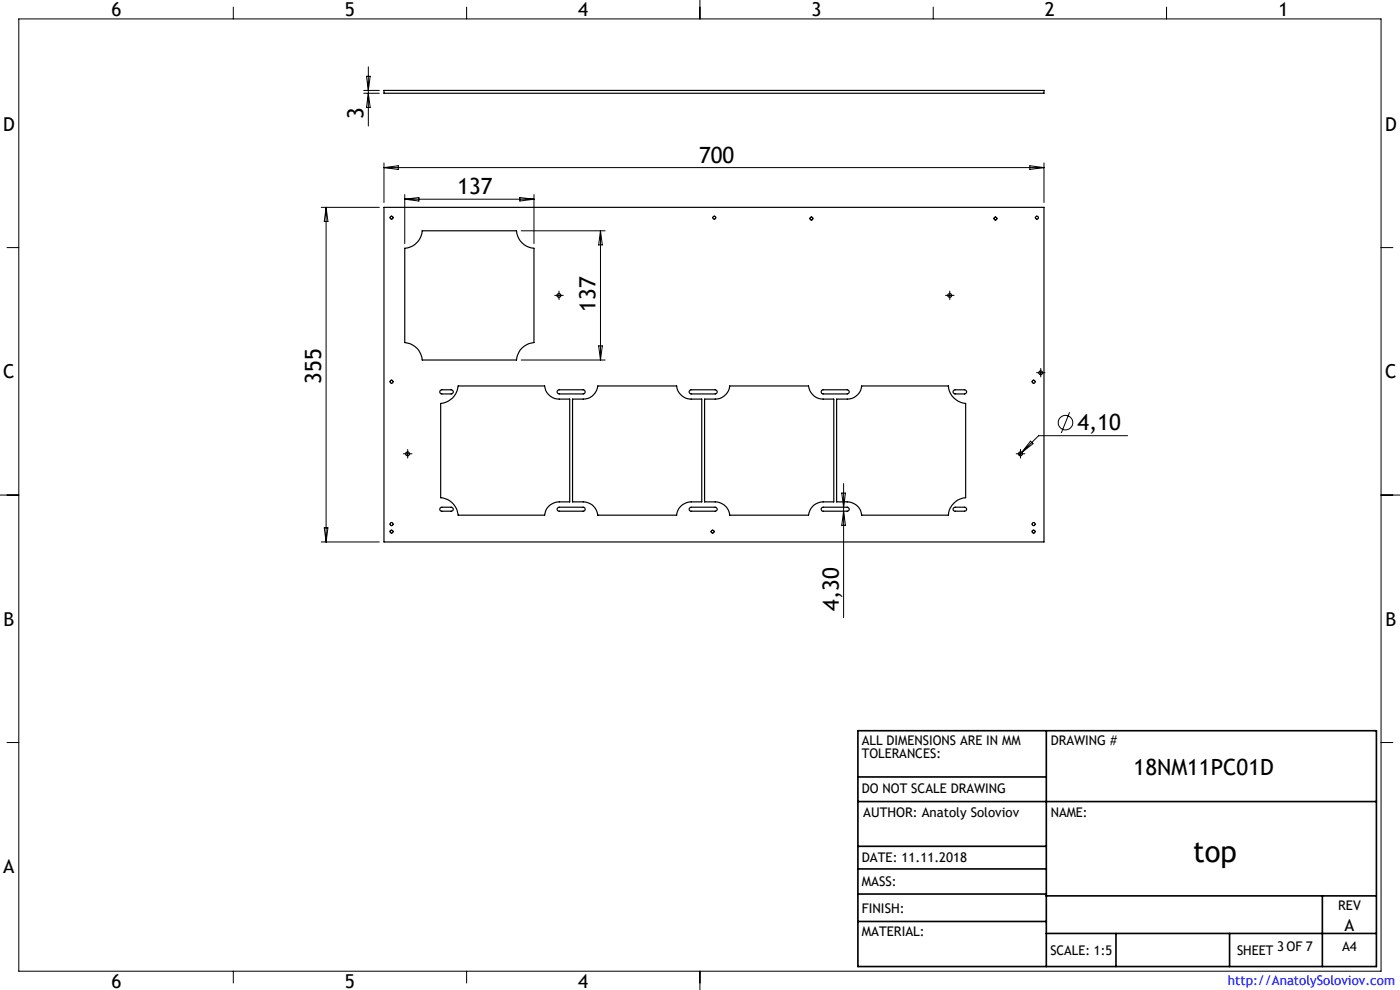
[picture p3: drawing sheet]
<svg xmlns="http://www.w3.org/2000/svg" width="297mm" height="210mm" viewBox="0 0 297 210" stroke-linecap="round" stroke-linejoin="round" font-family="sans-serif">
<g fill="none" stroke="#000" stroke-width=".21">
<path d="M4 4h289v202h-289zM49.5 1.5v2.5M77.2 19.2h3.3M77.2 19.8h3.3M77.8 16.2h.7l-.4 3zM78.1 14.2v12.5M78.1 19.8l.4 3h-.7zM99 1.5v2.5M148.5 0v4M198 1.5v2.5M247.5 1.5v2.5M81.5 34.6v8.4"/>
<path d="M81.5 35.6h140M81.5 35.6l3-.4v.7zM218.5 35.2l3 .4-3 .3zM221.5 34.6v8.4M1.5 52.5h2.5M68.2 44h12.3M69.2 44v71M69.2 44l.4 3h-.8zM85.9 41.3v10.4M85.9 42.3h27.4M85.9 42.3l3-.4v.7zM110.3 41.9l3 .4-3 .3z"/>
<path d="M110.6 49h17.8M113.3 41.3v10.4M127.4 49v27.4M127.4 49l.4 3h-.8zM293 52.5h2.5M110.6 76.4h17.8M118.1 62.7h1M118.6 62.2v1M127 73.4h.8l-.4 3zM201 62.7h1M201.5 62.2v1M220.3 79.1h1"/>
<path d="M220.8 78.6v1M86 96.3h1M86.5 95.8v1M216 96.3h1M216.5 95.8v1M216.7 96l-.5 .5M218.6 93.6l.5 .5-2.4 1.9zM226.9 87.4l-1.8 4.5M239.2 92.4h-18.9l-3.6 3.6M0 105h4M68.2 115h12.3M68.8 112h.8l-.4 3z"/>
<path d="M178.6 104.6h.8l-.4 3zM179 102.6v28.4M179 108.4l.4 3h-.8zM293 105h4M1.5 157.5h2.5M293 157.5h2.5M49.5 206v2.5M99 206v2.5M148.5 206v4"/>
<circle cx="226" cy="89.7" r="1.54"/>
</g>
<g fill="none" stroke="#000" stroke-width=".21" stroke-dasharray="15.2 1.3 1.3 1.3">
<path d="M118.1 62.7h-.4M118.6 62.2v-.5M118.6 63.2v.4M119.1 62.7h.4M201 62.7h-.4M201.5 62.2v-.5M201.5 63.2v.4M202 62.7h.4M220.3 79.1h-.4M220.8 78.6v-.4M220.8 79.6v.4M221.3 79.1h.4"/>
<path d="M86 96.3h-.4M86.5 95.8v-.5M86.5 96.8v.4M87 96.3h.4M216 96.3h-.4M216.5 95.8v-.5M216.5 96.8v.4M217 96.3h.4"/>
</g>
<g fill="none" stroke="#000" stroke-width=".35">
<path d="M182 155h110v50h-110zM222 155v50M182 170h110M182 164.8h40M182 179.5h40M182 195.5h40M182 189.6h40M182 184.3h40M222 190h70M222 198h70M236.7 198v7M260.8 198v7"/>
<path d="M280.5 190v15"/>
</g>
<g fill="none" stroke="#000" stroke-width=".25">
<path d="M81.5 19.2h140v.6h-140zM81.5 44h140v71h-140zM85.9 52.7a4 4 0 0 0 3.7-3.7h20a4 4 0 0 0 3.7 3.7v20a4 4 0 0 0-3.7 3.7h-20a4 4 0 0 0-3.7-3.7zM93.4 82.8l.3-.1h2a.44 .44 0 0 1 .5 .4 .44 .44 0 0 1-.5 .5l-2.1-.1-.3-.2zM93.5 85.6a4 4 0 0 0 3.7-3.7h18.3a3.1 3.1 0 0 0 3.1 2.8h2.3v21.8a5.6 5.6 0 0 0-3.7 .3 2.93 2.93 0 0 0-1.7 2.5h-18.3a4 4 0 0 0-3.7-3.7zM118.3 82.8l.3-.1h5.1a.44 .44 0 0 1 .4 .4 .44 .44 0 0 1-.4 .5h-5.1l-.4-.3zM121.5 84.7a6.4 6.4 0 0 0 3.7-.4l.8-.6a3.1 3.1 0 0 0 .8-1.8h16.7a3.1 3.1 0 0 0 3.1 2.8h2.3v21.8a5.6 5.6 0 0 0-3.7 .3 2.93 2.93 0 0 0-1.7 2.5h-16.7a3.2 3.2 0 0 0-3.1-2.8h-2.2zM146.3 82.8l.3-.1h5.1a.44 .44 0 0 1 .5 .4 .44 .44 0 0 1-.5 .5h-5.1l-.4-.3zM149.5 84.7a6.1 6.1 0 0 0 3.7-.4l.4-.3a2.99 2.99 0 0 0 1.2-2.1h16.7a3.2 3.2 0 0 0 3.1 2.8h2.3v21.8a5.8 5.8 0 0 0-3.8 .3 3.1 3.1 0 0 0-1.6 2.5h-16.7a3.1 3.1 0 0 0-3.1-2.8h-2.2zM174.3 82.8l.3-.1h5.1a.44 .44 0 0 1 .5 .4 .44 .44 0 0 1-.5 .5h-5.1l-.4-.3zM177.5 84.7a6.1 6.1 0 0 0 3.7-.4l.4-.3a2.99 2.99 0 0 0 1.2-2.1h18.4a4 4 0 0 0 3.7 3.7v20a4 4 0 0 0-3.7 3.7h-18.4a3.1 3.1 0 0 0-3.1-2.8h-2.2zM202.3 82.8l.3-.1h2a.44 .44 0 0 1 .5 .4 .44 .44 0 0 1-.5 .5l-2.1-.1-.3-.4z"/>
<path d="M93.4 107.7l.3-.1h2a.42 .42 0 0 1 .5 .4 .42 .42 0 0 1-.5 .4h-2.1l-.3-.2zM118.3 107.7l.3-.1h5.1a.42 .42 0 0 1 .4 .4 .42 .42 0 0 1-.4 .4h-5.1l-.4-.2zM146.3 107.7l.3-.1h5.1a.42 .42 0 0 1 .5 .4 .42 .42 0 0 1-.5 .4h-5.1l-.4-.2zM174.3 107.7l.3-.1h5.1a.42 .42 0 0 1 .5 .4 .42 .42 0 0 1-.5 .4h-5.1l-.4-.2zM202.3 107.7l.3-.1h2a.42 .42 0 0 1 .5 .4 .42 .42 0 0 1-.5 .4h-2.1l-.3-.2z"/>
<circle cx="83.1" cy="46.2" r=".32"/>
<circle cx="151.5" cy="46.2" r=".31"/>
<circle cx="172.2" cy="46.3" r=".32"/>
<circle cx="211.2" cy="46.4" r=".31"/>
<circle cx="220" cy="46.2" r=".31"/>
<circle cx="118.6" cy="62.7" r=".41"/>
<circle cx="201.5" cy="62.7" r=".41"/>
<circle cx="220.8" cy="79.1" r=".4"/>
<circle cx="83.1" cy="81" r=".33"/>
<circle cx="86.5" cy="96.3" r=".41"/>
<circle cx="216.5" cy="96.3" r=".41"/>
<circle cx="219.3" cy="81" r=".33"/>
<circle cx="83.1" cy="111.2" r=".33"/>
<circle cx="83.1" cy="112.8" r=".31"/>
<circle cx="151.2" cy="112.8" r=".32"/>
<circle cx="219.3" cy="111.2" r=".33"/>
<circle cx="219.3" cy="112.8" r=".31"/>
</g>
<text font-size="6.3" x="253.1" y="182.9">top</text>
<g font-size="4.7">
<text x="77.1" y="25.3" transform="rotate(-90 77.1 25.3)">3</text>
<text x="148.3" y="34.5">700</text>
<text x="97" y="41.2">137</text>
<text x="126.4" y="66.1" transform="rotate(-90 126.4 66.1)">137</text>
<text x="68.2" y="81.4" transform="rotate(-90 68.2 81.4)">355</text>
<text x="228.6" y="91.3">4,10</text>
<text x="178" y="129.6" transform="rotate(-90 178 129.6)">4,30</text>
<text x="240.5" y="164.3">18NM11PC01D</text>
</g>
<g font-size="4.1">
<text x="23.7" y="3.4">6</text>
<text x="73.2" y="3.4">5</text>
<text x="122.7" y="3.4">4</text>
<text x="172.2" y="3.4">3</text>
<text x="221.7" y="3.4">2</text>
<text x="271.2" y="3.4">1</text>
<text x=".7" y="27.8">D</text>
<text x="293.8" y="27.8">D</text>
<text x=".7" y="80.3">C</text>
<text x="293.9" y="80.3">C</text>
<text x=".7" y="132.8">B</text>
<text x="293.9" y="132.8">B</text>
<text x=".7" y="185.3">A</text>
<text x="23.7" y="209.6">6</text>
<text x="73.2" y="209.6">5</text>
<text x="122.7" y="209.6">4</text>
</g>
<text font-size="3.5" x="285.2" y="197.4">A</text>
<g font-size="2.8">
<text x="182.8" y="158">ALL DIMENSIONS ARE IN MM</text>
<text x="182.8" y="160.8">TOLERANCES:</text>
<text x="222.9" y="157.9">DRAWING #</text>
<text x="182.8" y="168.2">DO NOT SCALE DRAWING</text>
<text x="183.1" y="173.4">AUTHOR: Anatoly Soloviov</text>
<text x="222.9" y="173.4">NAME:</text>
<text x="182.8" y="182.9">DATE: 11.11.2018</text>
<text x="182.8" y="188">MASS:</text>
<text x="182.8" y="193.6">FINISH:</text>
<text x="283.9" y="193">REV</text>
<text x="182.8" y="198.6">MATERIAL:</text>
<text x="222.8" y="202.7">SCALE: 1:5</text>
<text x="262.4" y="202.7">SHEET</text>
<text x="270.9" y="201.7">3 OF 7</text>
<text x="284.7" y="201.7">A4</text>
</g>
<text font-size="2.8" fill="#00f" x="260.5" y="209">http://AnatolySoloviov.com</text>
</svg>
